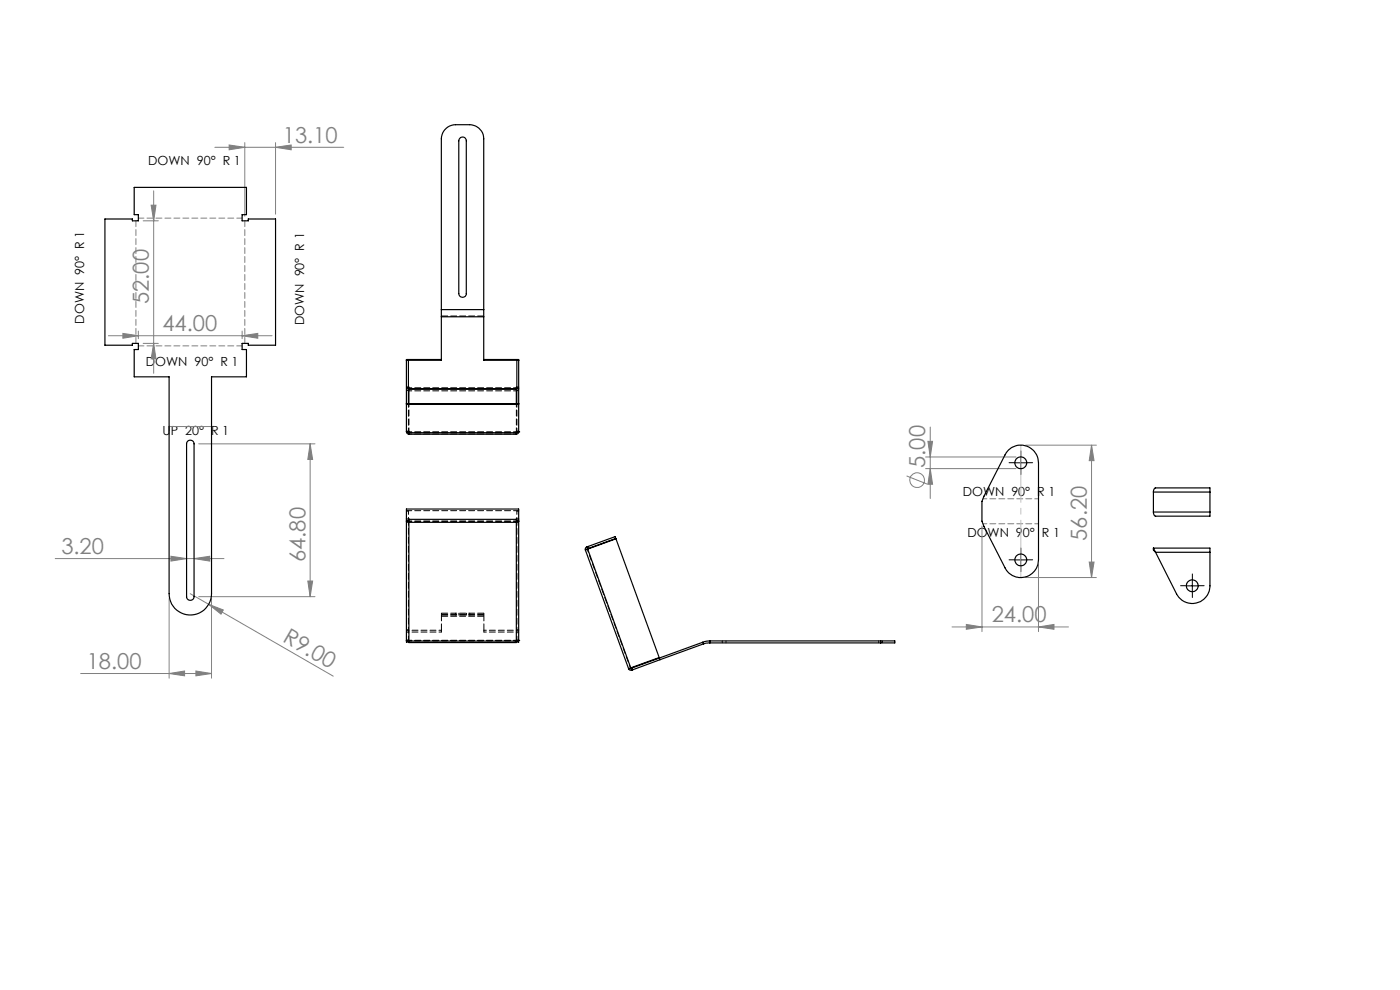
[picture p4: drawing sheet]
<svg xmlns="http://www.w3.org/2000/svg" width="297mm" height="210mm" viewBox="0 0 297 210" stroke-linecap="round" stroke-linejoin="round" font-family="sans-serif">
<g fill="none" stroke="#808080" stroke-width=".21">
<path d="M45.6 31.2h27.3M48.6 30.8l3.3 .4-3.3 .6zM51.9 30.3v15.6M58.5 31.2l3.3-.4v1zM58.5 30.3v15.1M30.4 46.8h3.2M32.1 43.5h1l-.5 3.3zM32.6 40.5v38.7M23 71.2h34.7M26.1 70.7l3.3 .5-3.3 .5zM29.4 70.2v1.7M30.4 72.8h3.2"/>
<path d="M32.6 72.8l.5 3.3h-1zM51.4 71.2l3.3-.5v1zM51.4 70.2v1.7M35.9 90.5h9M42.2 94.1h24.6M65.8 94.1l.5 3.4h-1zM65.8 94.1v32.5M196.4 96.9h19.1M196.4 99.4h19.1M196.9 93.6h.9l-.5 3.3zM197.3 90.6v15.2M197.3 99.4l.5 3.3h-.9z"/>
<path d="M217.6 94.4h15M231.6 94.4v28.1M231.6 94.4l.5 3.3h-1zM11.7 118.5h35.8M36.3 118l3.3 .5-3.3 .5zM41.2 118.5l3.3-.5v1zM192.3 101l4.5 1.7M208.3 111.6v22.4M220.3 119.8v14.2M231.1 119.2h1l-.5 3.3zM35.9 127v16.9M40.4 125.9l30.3 17.5"/>
<path d="M42.2 126.6h24.6M44.3 128.2l3.1 1.2-.5 .9zM44.9 127v16.9M65.3 123.3h1l-.5 3.3zM202 133h24.7M205 132.5l3.3 .5-3.3 .5zM217.6 122.5h15M220.3 133l3.3-.5v1zM17.1 142.9h27.8M35.9 142.9l3.3-.6v1.1zM41.6 142.3l3.3 .6-3.3 .5z"/>
<circle cx="194.6" cy="101.8" r="1.56"/>
</g>
<path d="M215.3 98.2h-1.2M216.6 96.9v-1.2M216.6 99.4v1.3M217.8 98.2h1.3M215.3 118.7h-1.2M216.6 117.5v-1.3M216.6 120v1.2M217.8 118.7h1.3M251.7 124.2h-1.3M252.9 123v-1.3M252.9 125.5v1.2M254.2 124.2h1.2" fill="none" stroke="#000" stroke-width=".21" stroke-dasharray="15.2 1.3 1.3 1.3"/>
<path d="M215.3 98.2h2.5M216.5 96.9v2.5M215.3 118.8h2.5M216.5 117.5v2.5M251.7 124.3h2.5M252.9 123v2.5" fill="none" stroke="#000" stroke-width=".21"/>
<path d="M208.5 105.8h11.8M208.5 111.1h11.8" fill="none" stroke="#808080" stroke-width=".21" stroke-dasharray="1.3 .6" stroke-dashoffset=".5"/>
<path d="M28.8 72.8v-26M51.9 72.8v-26" fill="none" stroke="#808080" stroke-width=".21" stroke-dasharray="1.3 .6"/>
<path d="M51.4 46.3h-22M51.4 73.4h-22" fill="none" stroke="#808080" stroke-width=".21" stroke-dasharray="1.3 .6" stroke-dashoffset=".1"/>
<path d="M216.6 122.5v-28.1" fill="none" stroke="#c0c0c0" stroke-width=".21" stroke-dasharray="15.2 1.3 1.3 1.3" stroke-dashoffset="3.1"/>
<g fill="#808080">
<path d="M44.3 128.2l3.1 1.2-.5 .9z"/>
<path d="M231.1 119.2h1l-.5 3.3zM231.6 94.4l.5 3.3h-1z"/>
<path d="M205 132.5l3.3 .5-3.3 .5zM220.3 133l3.3-.5v1z"/>
<path d="M32.1 43.5h1l-.5 3.3zM32.6 72.8l.5 3.3h-1zM65.8 94.1l.5 3.4h-1zM65.3 123.3h1l-.5 3.3z"/>
<path d="M196.9 93.6h.9l-.5 3.3zM197.3 99.4l.5 3.3h-.9z"/>
<path d="M26.1 70.7l3.3 .5-3.3 .5zM51.4 71.2l3.3-.5v1zM35.9 142.9l3.3-.6v1.1zM41.6 142.3l3.3 .6-3.3 .5zM36.3 118l3.3 .5-3.3 .5zM41.2 118.5l3.3-.5v1zM48.6 30.8l3.3 .4-3.3 .6zM58.5 31.2l3.3-.4v1z"/>
</g>
<g fill="none" stroke="#000" stroke-width=".25">
<path d="M28.5 39.7h23.8v5.8h-.9v1.3h1.3v-.3h5.8v26.7h-5.8v-.4h-1.3v1.3h.9v5.8h-7.4v46a4.5 4.5 0 0 1-4.5 4.6 4.5 4.5 0 0 1-4.5-4.6v-46h-7.4v-5.8h.9v-1.3h-1.3v.4h-5.8v-26.7h5.8v.3h1.3v-1.3h-.9zM97.6 29.3a.78 .78 0 0 1 .8-.2 .78 .78 0 0 1 .5 .8v32.4a.79 .79 0 0 1-.8 .8 .79 .79 0 0 1-.8-.8v-32.4zM86.6 76.4v9.2M93.6 65.7v-36.3a3.1 3.1 0 0 1 3-3h3a3 3 0 0 1 3 3v36.3M93.6 65.7v1.5M93.6 76.3h-7.4v15.3M93.6 67.2v9.2h-7.4M93.6 65.7h9M93.6 67.2h9M102.6 65.7v1.5M102.6 76.3h7.4v15.3M102.6 67.2v9.2h7.4"/>
<path d="M109.6 76.4v9.2M39.7 93.7a.81 .81 0 0 1 .9-.3 .81 .81 0 0 1 .6 .7v32.5a.79 .79 0 0 1-.8 .7 .79 .79 0 0 1-.8-.7v-32.5zM86.2 91.6h.1M86.2 91.6l.2 .4 .3 .1M86.2 91.6h.5v.2M86.2 85.6h23.8M86.2 85.8h23.8M86.2 85.6h.4M86.6 91.6h.1M86.6 82.4l.1 .1M86.6 91.6l.1 .1M86.6 82.2l.1 .2"/>
<path d="M86.7 91.8v.3M86.7 82.4v.1M86.7 82.5v3.1M86.7 92.1h22.8M86.7 91.8h22.8M86.7 82.5h22.8M86.7 82.4h22.8M109.5 91.8v.3M109.5 82.4v.1M109.5 82.5v3.1M109.6 91.6h.1M109.6 82.4l-.1 .1"/>
<path d="M109.6 91.6l-.1 .1M109.6 82.2l-.1 .2M109.6 85.6h.4M110 91.6h.1M110 91.6v.3l-.5 .2M110 91.6h-.5v.2M213.9 95.6a3.8 3.8 0 0 1 4.1-.9 3.8 3.8 0 0 1 2.3 3.5v20.6a3.8 3.8 0 0 1-2.9 3.6 3.8 3.8 0 0 1-4.2-1.9l-4.5-8.8-.4-1.1v-4.2l.4-1.1 4.5-8.8zM86.2 110.1l.5 .1M86.2 110.4h.5M86.6 110.6h-.4l.5 .2M86.6 110.6l.1 .1M86.6 110.4v.2"/>
<path d="M86.7 110.2v.6M86.7 110.2h22.8M86.7 110.8h22.8M86.7 110.8v25.2M109.5 110.2v.6M109.5 110.8v25.2M109.5 110.4h.5M109.6 110.6l.4 .1-.5 .1M109.6 110.6l-.1 .1M109.6 110.4v.2M110 110.1l-.5 .1M124.2 116.7l9.1 25.1"/>
<path d="M124.5 116l-.3 .2v.5M124.5 116l.1 .4M124.6 116.4v.1M124.7 116.5l-.5 .2M124.7 116.5l9.1 25.2M124.7 116.5l6-2.2 9.1 25.2-6 2.2M124.7 115.9l.1 .4M124.7 115.9l5.8-2.1 .1 .4-5.8 2.1M124.7 115.9l-.2 .1M124.8 116.3l-.2 .1M244.7 116.3l.4 .8M244.7 116.3h12v.8"/>
<path d="M244.7 116.3v.4l.4 .4M244.7 104.4l.1-.7 .3-.2h11.6v.9M244.7 108.6l.1 .6 .3 .3h11.6v-.9M244.7 104.4v4.2M244.7 104.4h12M244.7 108.6h12M245.1 117.1l4.5 8.9a3.8 3.8 0 0 0 4.2 1.9 3.8 3.8 0 0 0 2.9-3.6v-7.2M245.1 117.1h11.6M256.7 104.4v4.2M86.2 135.8l.5 .2M86.2 135.8h.1M86.7 136v.3h22.8v-.3"/>
<path d="M86.7 136h22.8M86.7 136.2h-.5v-28.2h23.8v28.2h-.5M110 135.8l-.5 .2M110 135.8h.1M139.9 139.6l.1 .3M140 139.9l-5.8 2.2M149.1 136.2l-15 5.5M149.1 136.2l.1 .4M149.2 136.6l-9.2 3.3M150.6 136.4l-1.4 .2M150.6 136l-1.5 .2M150.6 136v.4"/>
<path d="M150.6 136h36.2M150.6 136.4h36.2M186.8 136h3v.4h-3M186.8 136v.4M133.3 141.8l.2 .3 .5 .1M133.7 141.7l.1 .1M133.8 141.7l-.5 .1M133.8 141.8l.2 .4M134.1 141.7l.1 .4M134.1 141.7l-.3 .1M134.2 142.1l-.2 .1"/>
<circle cx="216.6" cy="98.2" r="1.25"/>
<circle cx="216.6" cy="118.8" r="1.25"/>
<circle cx="252.9" cy="124.3" r="1.24"/>
</g>
<g fill="none" stroke="#000" stroke-width=".21" stroke-dasharray="1.3 .6" stroke-dashoffset=".7">
<path d="M86.8 91.6h22.8M86.8 82.9h22.8M86.8 91.7h22.8M109.6 92.1h-22.8M109.6 91.7h-22.8M109.6 82.3h-22.8M86.8 110.5h22.8M109.6 110.6h-22.8M86.3 133.7h7.4M86.3 134.1h7.4M86.8 135.8h22.8M86.8 135.9h22.8"/>
<path d="M102.7 133.7h7.4M102.7 134.1h7.4M109.6 136.3h-22.8M109.6 135.9h-22.8"/>
</g>
<path d="M86.3 82.4l.1 .4 .4 .1M109.6 82.9l.3-.1 .2-.4M109.7 110.6v25.2M86.7 135.8v-25.2" fill="none" stroke="#000" stroke-width=".21" stroke-dasharray="1.3 .6" stroke-dashoffset=".4"/>
<g fill="none" stroke="#000" stroke-width=".21" stroke-dasharray="1.3 .6">
<path d="M86.7 82.2h-.4M86.7 82.4h-.4M86.8 91.5h-.5M86.8 91.5v.1M86.8 82.1h-.5M86.8 82.2v-.1M109.6 91.5h.5M109.6 91.5v.1M109.6 82.1h.5M109.6 82.2v-.1M109.7 82.2h.4M109.7 82.4h.4"/>
<path d="M86.7 108.4h-.4M109.7 108.4h.4M86.3 133.6h.4M86.7 135.8h.1M86.7 135.8h-.4M86.8 135.8h-.5M93.7 133.7v.4M93.7 130.3v-.2M96.7 130.5v-.4M97.4 130.5v-.4M99 130.5v-.4M99.7 130.1v.4"/>
<path d="M102.7 133.7v.4M102.7 130.1v.2M109.6 135.8h.1M109.6 135.8h.4M109.7 135.8h.4M110.1 133.6h-.4M153.2 135.9v.4M154 136.3v-.4M186.4 136.3v-.4M187.2 136.3v-.4"/>
</g>
<path d="M86.8 91.5v-5.9M109.6 85.6v5.9M86.7 108.4v2M109.7 110.4v-2M133.7 141.7l-9.1-25.2" fill="none" stroke="#000" stroke-width=".21" stroke-dasharray="1.3 .6" stroke-dashoffset=".6"/>
<path d="M86.3 108.3h23.8" fill="none" stroke="#000" stroke-width=".21" stroke-dasharray="1.3 .6" stroke-dashoffset=".2"/>
<path d="M93.7 67h9M93.7 133.7v-3.4M93.7 130.3h9M93.7 130.7h9M102.7 133.7v-3.4M102.7 130.1h-9M102.7 130.5h-9" fill="none" stroke="#000" stroke-width=".21" stroke-dasharray="1.3 .6" stroke-dashoffset="-.1"/>
<path d="M86.7 85.6v6M109.7 91.6v-6" fill="none" stroke="#000" stroke-width=".21" stroke-dasharray="1.3 .6" stroke-dashoffset=".5"/>
<g font-size="4.7" fill="#808080">
<text x="60" y="30.2">13.10</text>
<text x="31.6" y="64.5" transform="rotate(-90 31.6 64.5)">52.00</text>
<text x="34.5" y="70.2">44.00</text>
<text x="196.3" y="99.3" transform="rotate(-90 196.3 99.3)">5.00</text>
<text x="13" y="117.5">3.20</text>
<text x="64.8" y="119.2" transform="rotate(-90 64.8 119.2)">64.80</text>
<text x="230.6" y="114.7" transform="rotate(-90 230.6 114.7)">56.20</text>
<text x="210.4" y="132">24.00</text>
<text x="59.8" y="136" transform="rotate(30 59.8 136)">R9.00</text>
<text x="18.4" y="141.8">18.00</text>
</g>
<g font-size="2.7">
<text x="31.4" y="35.1">DOWN 90° R 1</text>
<text x="17.9" y="68.7" transform="rotate(-90 17.9 68.7)">DOWN 90° R 1</text>
<text x="64.5" y="69" transform="rotate(-90 64.5 69)">DOWN 90° R 1</text>
<text x="31" y="77.6">DOWN 90° R 1</text>
<text x="34.5" y="92.2">UP 20° R 1</text>
<text x="204.2" y="105.2">DOWN 90° R 1</text>
<text x="205.2" y="114">DOWN 90° R 1</text>
</g>
</svg>
